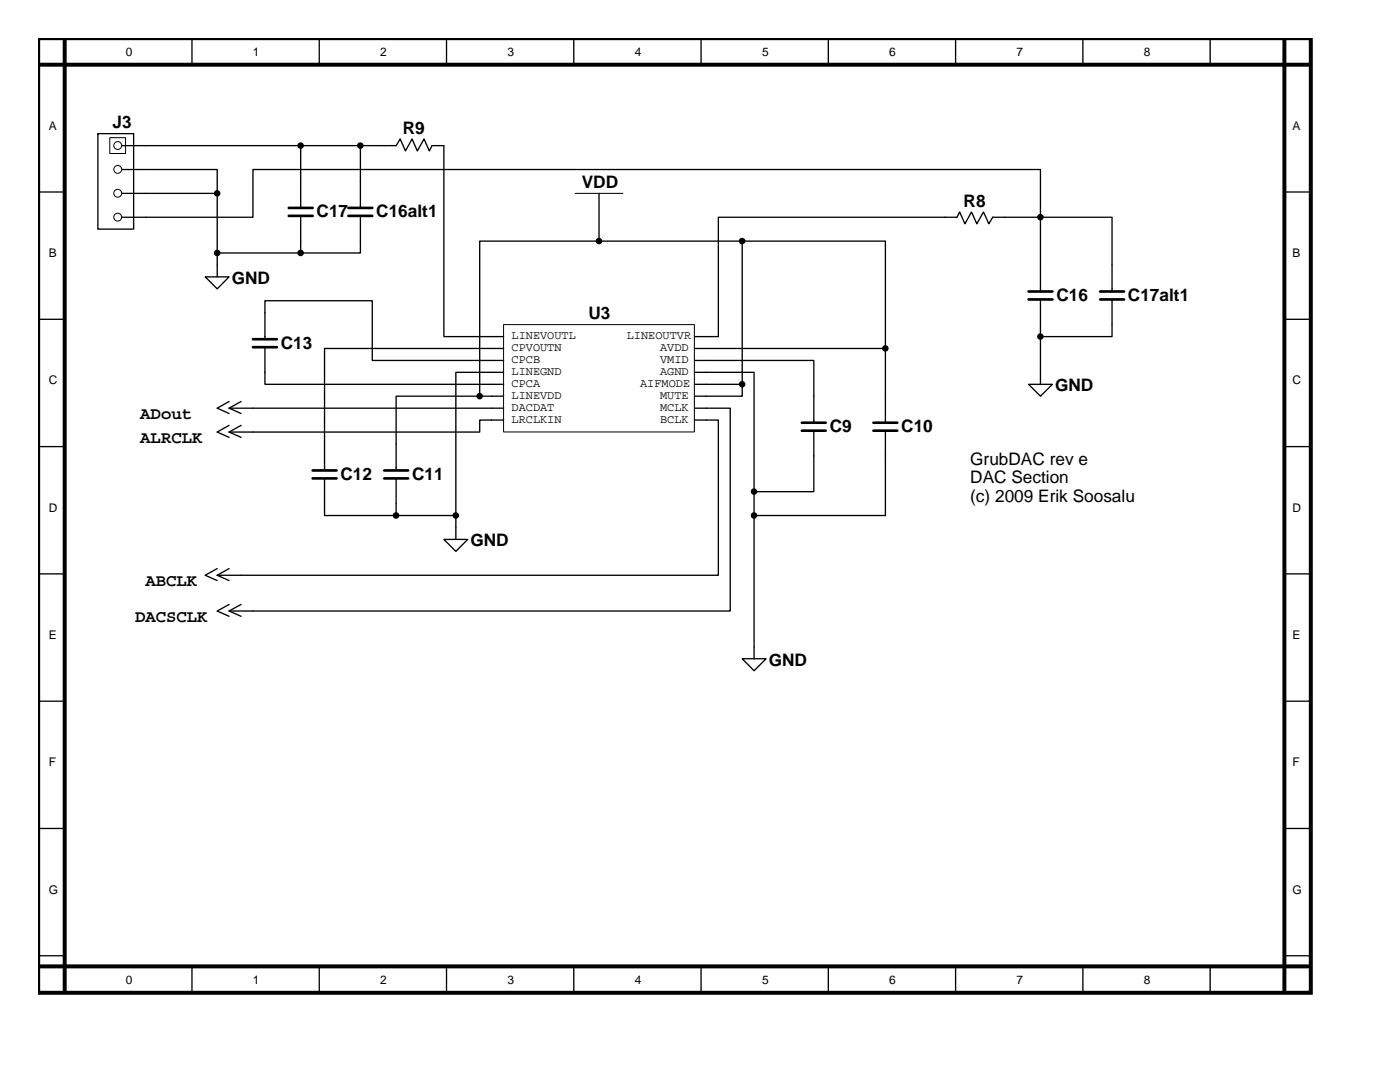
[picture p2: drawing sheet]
<svg xmlns="http://www.w3.org/2000/svg" width="279mm" height="216mm" viewBox="0 0 279 216" stroke-linecap="round" stroke-linejoin="round" font-family="sans-serif">
<path d="M7.6 7.6h254v190.5h-254zM7.6 12.9h253.5M12.9 7.6v190M256.3 7.6v190M7.6 192.8h253.5" fill="none" stroke="#000" stroke-width=".79"/>
<g fill="none" stroke="#000" stroke-width=".26">
<path d="M38.3 7.6v5.3M63.7 7.6v5.3M89.1 7.6v5.3M114.5 7.6v5.3M139.9 7.6v5.3M165.3 7.6v5.3M190.7 7.6v5.3M216.1 7.6v5.3M241.5 7.6v5.3M7.6 38.3h5.3M19.5 26.7h7.2v19h-7.2zM19.5 26.7h.1"/>
<path d="M24.3 33.8h19v16.7M24.3 29.1h35.7M24.3 38.6h19M60 29.1v12.4M60 29.1h19.1l.8-1.4 1 2.4 1.3-2.4 1.1 2.4 1.3-2.4 1.1 2.4 .5-1h2.4v38.1h11.9M71.9 29.1v12.4M119.5 38.6v9.5M256.3 38.3h5.3M24.3 43.3h26.2v-9.5h157.1v9.5M41 55.2h4.7l-2.4 2.4zM43.3 50.5v4.7M60 43.1v7.4h-16.7"/>
<path d="M71.9 43.1v7.4h-11.9M148.1 48.1h28.6v21.4M148.1 48.1h-52.4v31M148.1 48.1v28.6M207.6 59.8v16.9M207.6 43.3h14.3v14.9M207.6 43.3v14.9M207.6 43.3h-9.5l-.8 1.4-1-2.4-1.4 2.4-1-2.4-1.3 2.4-1.1-2.4-.5 1h-47.6v23.9h-4.8M221.9 59.8v7.4h-14.3M7.6 63.7h5.3M52.9 69.3v7.4h47.6M52.9 67.7v-7.7h21.4v11.9h26.2"/>
<path d="M95.7 79.1h-16.6v14.8M95.7 79.1h4.8M100.5 74.3h-9.5v33.3M100.5 69.5h-35.7v24.4M138.6 71.9h23.8v12.4M138.6 74.3h11.9v23.8M138.6 69.5h38.1v14.8M138.6 76.7h9.5M148.1 76.7v2.4h-9.5M205.3 76.7h4.7l-2.4 2.4zM256.3 63.7h5.3M7.6 89.1h5.3"/>
<path d="M45.7 86.2l2.4 1.1M45.7 84.9l-2.4 1.3 2.4 1.1M45.7 80.1l-2.4 1.3 2.4 1.1M45.7 81.4h54.8M45.7 81.4l2.4 1.1M48.1 84.9l-2.4 1.3M48.1 80.1l-2.4 1.3M64.8 95.5v7.4h14.3M79.1 95.5v7.4h11.9M100.5 83.8h-4.8v2.4h-50M138.6 81.4h7.1v40.5h-100M138.6 83.8h4.8v31h-100.1"/>
<path d="M150.5 98.1v33.3M162.4 85.9v12.2h-11.9M176.7 85.9v17h-26.2M256.3 89.1h5.3M7.6 114.5h5.3M43.3 114.8l2.4 1M43.3 113.5l-2.3 1.3 2.3 1M45.7 113.5l-2.4 1.3M88.6 107.6h4.7l-2.3 2.4zM256.3 114.5h5.3M7.6 139.9h5.3M45.7 121.9l2.4 1.1"/>
<path d="M45.7 120.6l-2.4 1.3 2.4 1.1M48.1 120.6l-2.4 1.3M148.1 131.4h4.8l-2.4 2.4zM256.3 139.9h5.3M7.6 165.3h5.3M256.3 165.3h5.3M7.6 190.7h5.3M38.3 192.8v5.3M63.7 192.8v5.3M89.1 192.8v5.3M114.5 192.8v5.3M139.9 192.8v5.3"/>
<path d="M165.3 192.8v5.3M190.7 192.8v5.3M216.1 192.8v5.3M241.5 192.8v5.3M256.3 190.7h5.3"/>
</g>
<g fill="none" stroke="#000" stroke-width=".2">
<path d="M21.9 27.5h3.2v3.1h-3.2zM114.8 38.6h9.5M100.5 64.8h38.1v21.4h-38.1z"/>
<circle cx="23.5" cy="33.8" r=".78"/>
<circle cx="23.5" cy="29" r=".78"/>
<circle cx="23.5" cy="38.6" r=".78"/>
<circle cx="23.5" cy="43.3" r=".78"/>
</g>
<g fill="#000" stroke="#000" stroke-width=".26">
<circle cx="43.3" cy="38.6" r=".52"/>
<circle cx="60" cy="29.1" r=".52"/>
<circle cx="71.9" cy="29.1" r=".52"/>
<circle cx="43.3" cy="50.5" r=".52"/>
<circle cx="60" cy="50.5" r=".52"/>
<circle cx="119.5" cy="48.1" r=".52"/>
<circle cx="148.1" cy="48.1" r=".52"/>
<circle cx="207.6" cy="43.3" r=".52"/>
<circle cx="95.7" cy="79" r=".52"/>
<circle cx="148.1" cy="76.7" r=".52"/>
<circle cx="176.7" cy="69.5" r=".52"/>
<circle cx="207.6" cy="67.2" r=".52"/>
<circle cx="150.5" cy="98.1" r=".52"/>
<circle cx="79" cy="102.9" r=".52"/>
<circle cx="91" cy="102.9" r=".52"/>
<circle cx="150.5" cy="102.9" r=".52"/>
</g>
<g fill="none" stroke="#000" stroke-width=".53">
<path d="M57.6 41.5h4.8M57.6 43.1h4.8M69.5 41.5h4.8M69.5 43.1h4.8M205.3 58.2h4.7M205.3 59.8h4.7M219.6 58.2h4.7M219.6 59.8h4.7M50.5 67.7h4.7M50.5 69.3h4.7M62.4 93.9h4.8M62.4 95.5h4.8"/>
<path d="M76.7 93.9h4.7M76.7 95.5h4.7M160 84.3h4.8M160 85.9h4.8M174.3 84.3h4.8M174.3 85.9h4.8"/>
</g>
<g font-size="3.4">
<text x="22.4" y="25.6">J3</text>
<text x="80.4" y="26.7">R9</text>
<text x="116.1" y="37.5">VDD</text>
<text x="192.3" y="41.3">R8</text>
<text x="63.2" y="43.4">C17</text>
<text x="75.1" y="43.4">C16alt1</text>
<text x="46.2" y="56.6">GND</text>
<text x="117.4" y="63.7">U3</text>
<text x="210.8" y="60">C16</text>
<text x="225.1" y="60">C17alt1</text>
<text x="56" y="69.6">C13</text>
<text x="28" y="83.5">ADout</text>
<text x="210.6" y="78">GND</text>
<text x="28" y="88.3">ALRCLK</text>
<text x="165.6" y="86.2">C9</text>
<text x="179.9" y="86.2">C10</text>
<text x="67.9" y="95.8">C12</text>
<text x="82.2" y="95.8">C11</text>
<text x="193.6" y="92.7">GrubDAC rev e</text>
<text x="193.6" y="96.4">DAC Section</text>
<text x="193.6" y="100.1">(c) 2009 Erik Soosalu</text>
<text x="93.9" y="109">GND</text>
<text x="29.1" y="116.9">ABCLK</text>
<text x="26.9" y="124">DACSCLK</text>
<text x="153.4" y="132.8">GND</text>
</g>
<g font-size="2.4">
<text x="25.1" y="11.1">0</text>
<text x="50.5" y="11.1">1</text>
<text x="75.9" y="11.1">2</text>
<text x="101.3" y="11.1">3</text>
<text x="126.7" y="11.1">4</text>
<text x="152.1" y="11.1">5</text>
<text x="177.5" y="11.1">6</text>
<text x="202.9" y="11.1">7</text>
<text x="228.3" y="11.1">8</text>
<text x="9.7" y="25.9">A</text>
<text x="257.9" y="25.9">A</text>
<text x="9.7" y="51.3">B</text>
<text x="257.9" y="51.3">B</text>
<text x="102.1" y="67.7">LINEVOUTL</text>
<text x="102.1" y="70.1">CPVOUTN</text>
<text x="125.1" y="67.7">LINEOUTVR</text>
<text x="131.7" y="70.1">AVDD</text>
<text x="9.7" y="76.7">C</text>
<text x="102.1" y="72.5">CPCB</text>
<text x="102.1" y="74.9">LINEGND</text>
<text x="102.1" y="77.2">CPCA</text>
<text x="127.7" y="77.2">AIFMODE</text>
<text x="131.7" y="74.9">AGND</text>
<text x="131.7" y="72.5">VMID</text>
<text x="257.9" y="76.7">C</text>
<text x="102.1" y="79.6">LINEVDD</text>
<text x="102.1" y="82">DACDAT</text>
<text x="131.7" y="82">MCLK</text>
<text x="131.7" y="79.6">MUTE</text>
<text x="102.1" y="84.4">LRCLKIN</text>
<text x="131.7" y="84.4">BCLK</text>
<text x="9.7" y="102.1">D</text>
<text x="257.9" y="102.1">D</text>
<text x="9.7" y="127.5">E</text>
<text x="257.9" y="127.5">E</text>
<text x="9.7" y="152.9">F</text>
<text x="257.9" y="152.9">F</text>
<text x="9.7" y="178.3">G</text>
<text x="257.9" y="178.3">G</text>
<text x="25.1" y="196.3">0</text>
<text x="50.5" y="196.3">1</text>
<text x="75.9" y="196.3">2</text>
<text x="101.3" y="196.3">3</text>
<text x="126.7" y="196.3">4</text>
<text x="152.1" y="196.3">5</text>
<text x="177.5" y="196.3">6</text>
<text x="202.9" y="196.3">7</text>
<text x="228.3" y="196.3">8</text>
</g>
</svg>
